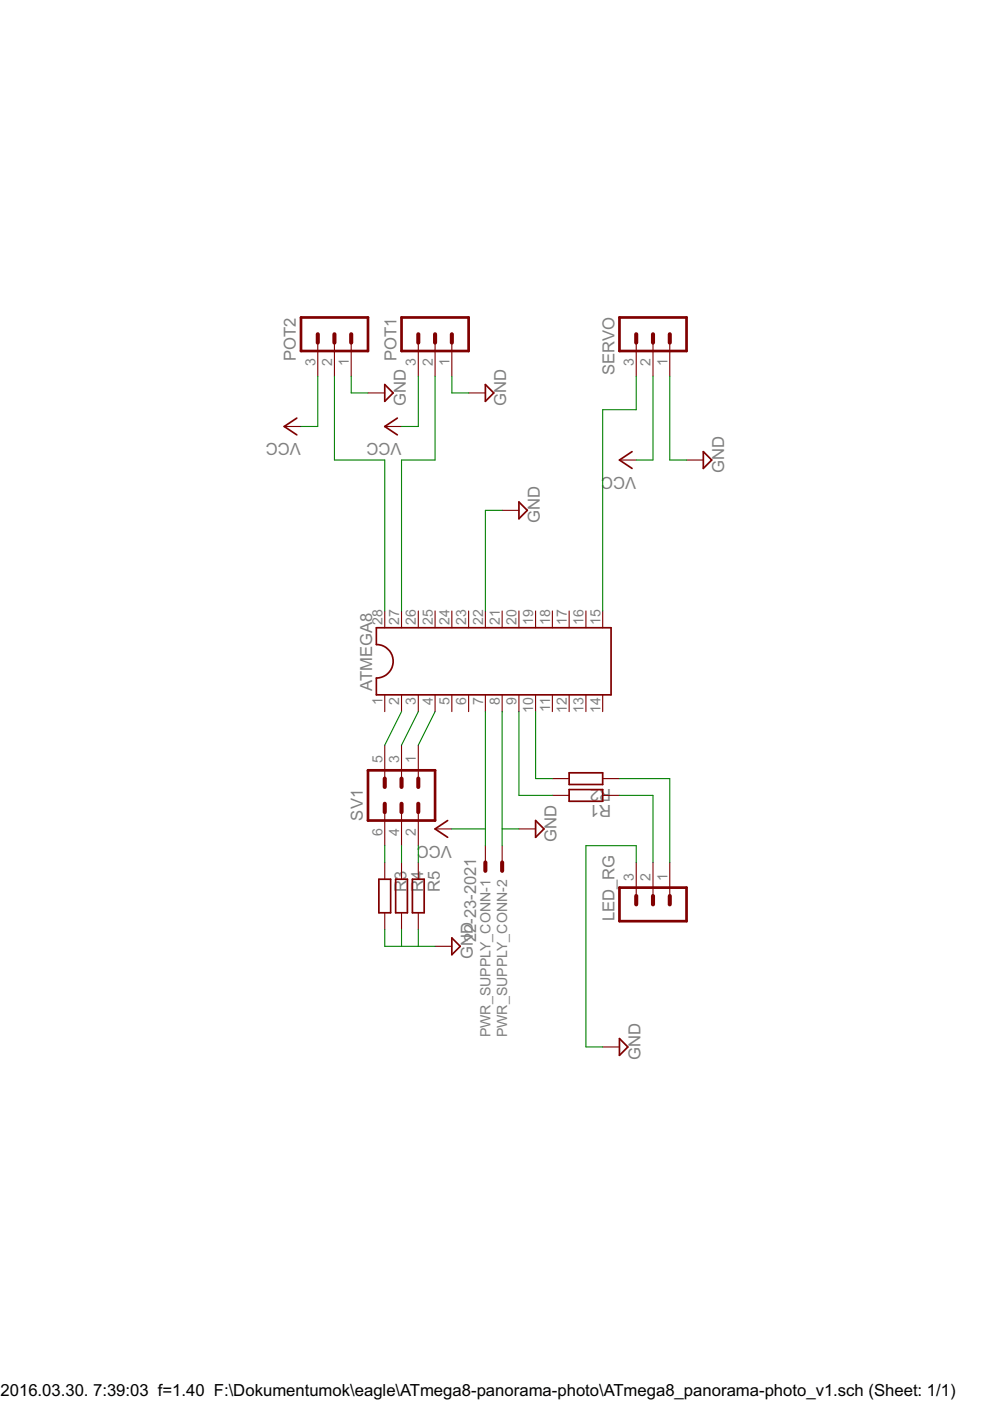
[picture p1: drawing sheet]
<svg xmlns="http://www.w3.org/2000/svg" width="210mm" height="297mm" viewBox="0 0 210 297" stroke-linecap="round" stroke-linejoin="round" font-family="sans-serif">
<g fill="#800000" stroke="#800000" stroke-width=".23">
<path d="M81.6 147.3v3.6z"/>
<path d="M85.1 147.3v3.6z"/>
<path d="M88.7 147.3v3.6z"/>
<path d="M92.2 147.3v3.6z"/>
<path d="M95.8 147.3v3.6z"/>
<path d="M99.4 147.3v3.6z"/>
<path d="M102.9 147.3v3.6z"/>
<path d="M106.5 147.3v3.6z"/>
<path d="M110 147.3v3.6z"/>
<path d="M113.6 147.3v3.6z"/>
<path d="M117.1 147.3v3.6z"/>
<path d="M120.7 147.3v3.6z"/>
<path d="M124.2 147.3v3.6z"/>
<path d="M127.8 147.3v3.6z"/>
<path d="M127.8 129.5v3.6z"/>
<path d="M124.2 129.5v3.6z"/>
<path d="M120.7 129.5v3.6z"/>
<path d="M117.1 129.5v3.6z"/>
<path d="M113.6 129.5v3.6z"/>
<path d="M110 129.5v3.6z"/>
<path d="M106.5 129.5v3.6z"/>
<path d="M102.9 129.5v3.6z"/>
<path d="M99.4 129.5v3.6z"/>
<path d="M95.8 129.5v3.6z"/>
<path d="M92.2 129.5v3.6z"/>
<path d="M88.7 129.5v3.6z"/>
<path d="M85.1 129.5v3.6z"/>
<path d="M81.6 129.5v3.6z"/>
<path d="M102.9 179.3v3.6z"/>
<path d="M106.5 179.3v3.6z"/>
<path d="M110 175.7h3.6z"/>
<path d="M92.2 175.7h3.6z"/>
<path d="M95.8 72.6v7.2z"/>
<path d="M92.2 72.6v7.2z"/>
<path d="M88.7 72.6v7.2z"/>
<path d="M74.5 72.6v7.2z"/>
<path d="M70.9 72.6v7.2z"/>
<path d="M67.4 72.6v7.2z"/>
<path d="M99.4 83.3h3.5z"/>
<path d="M78 83.3h3.6z"/>
<path d="M81.6 90.4h3.5z"/>
<path d="M60.3 90.4h3.5z"/>
<path d="M142 72.6v7.2z"/>
<path d="M138.5 72.6v7.2z"/>
<path d="M134.9 72.6v7.2z"/>
<path d="M145.6 97.5h3.5z"/>
<path d="M131.3 97.5h3.6z"/>
<path d="M106.5 108.2h3.5z"/>
<path d="M142 182.9v7.1z"/>
<path d="M138.5 182.9v7.1z"/>
<path d="M134.9 182.9v7.1z"/>
<path d="M127.8 222h3.5z"/>
<path d="M117.1 168.6h3.6z"/>
<path d="M127.8 168.6h3.5z"/>
<path d="M117.1 165.1h3.6z"/>
<path d="M127.8 165.1h3.5z"/>
<path d="M81.6 193.5v3.6z"/>
<path d="M81.6 182.9v3.5z"/>
<path d="M88.7 158v7.1z"/>
<path d="M85.1 158v7.1z"/>
<path d="M81.6 158v7.1z"/>
<path d="M88.7 172.2v7.1z"/>
<path d="M85.1 172.2v7.1z"/>
<path d="M81.6 172.2v7.1z"/>
<path d="M85.1 193.5v3.6z"/>
<path d="M85.1 182.9v3.5z"/>
<path d="M88.7 193.5v3.6z"/>
<path d="M88.7 182.9v3.5z"/>
<path d="M92.2 200.6h3.6z"/>
</g>
<g fill="#800000" stroke="#800000" stroke-width=".36">
<path d="M79.8 147.3h49.8z"/>
<path d="M129.6 133.1v14.2z"/>
<path d="M79.8 133.1h49.8z"/>
<path d="M79.8 133.1v3.6z"/>
<path d="M79.8 143.8v3.5z"/>
<path d="M113.6 174v3.5z"/>
<path d="M113.6 174l1.7 1.7z"/>
<path d="M113.6 177.5l1.7-1.8z"/>
<path d="M92.2 175.7l2.7-1.7z"/>
<path d="M92.2 175.7l2.7 1.8z"/>
<path d="M102.9 81.5v3.6z"/>
<path d="M102.9 81.5l1.8 1.8z"/>
<path d="M104.7 83.3l-1.8 1.8z"/>
<path d="M81.6 81.5v3.6z"/>
<path d="M81.6 81.5l1.8 1.8z"/>
<path d="M83.4 83.3l-1.8 1.8z"/>
<path d="M81.6 90.4l2.6-1.8z"/>
<path d="M81.6 90.4l2.6 1.8z"/>
<path d="M60.3 90.4l2.6-1.8z"/>
<path d="M60.3 90.4l2.6 1.8z"/>
<path d="M149.1 95.8v3.5z"/>
<path d="M149.1 95.8l1.8 1.7z"/>
<path d="M150.9 97.5l-1.8 1.8z"/>
<path d="M131.3 97.5l2.7-1.7z"/>
<path d="M131.3 97.5l2.7 1.8z"/>
<path d="M110 106.4v3.6z"/>
<path d="M110 106.4l1.8 1.8z"/>
<path d="M111.8 108.2l-1.8 1.8z"/>
<path d="M131.3 220.2v3.6z"/>
<path d="M131.3 220.2l1.8 1.8z"/>
<path d="M133.1 222l-1.8 1.8z"/>
<path d="M120.7 167.4h7.1z"/>
<path d="M120.7 169.9h7.1z"/>
<path d="M120.7 167.4v2.5z"/>
<path d="M127.8 167.4v2.5z"/>
<path d="M120.7 163.9h7.1z"/>
<path d="M120.7 166.3h7.1z"/>
<path d="M120.7 163.9v2.4z"/>
<path d="M127.8 163.9v2.4z"/>
<path d="M80.3 186.4v7.1z"/>
<path d="M82.8 186.4v7.1z"/>
<path d="M80.3 193.5h2.5z"/>
<path d="M80.3 186.4h2.5z"/>
<path d="M83.9 186.4v7.1z"/>
<path d="M86.4 186.4v7.1z"/>
<path d="M83.9 193.5h2.5z"/>
<path d="M83.9 186.4h2.5z"/>
<path d="M87.4 186.4v7.1z"/>
<path d="M89.9 186.4v7.1z"/>
<path d="M87.4 193.5h2.5z"/>
<path d="M87.4 186.4h2.5z"/>
<path d="M95.8 198.9v3.5z"/>
<path d="M95.8 198.9l1.8 1.7z"/>
<path d="M97.6 200.6l-1.8 1.8z"/>
</g>
<path d="M79.8 136.7a3.6 3.6 0 0 1 3.6 3.5 3.6 3.6 0 0 1-3.6 3.6" fill="none" stroke="#800000" stroke-width=".36"/>
<g fill="#800000" stroke="#800000" stroke-width=".87">
<path d="M102.9 182.9v1.7z"/>
<path d="M106.5 182.9v1.7z"/>
<path d="M88.7 70.9v1.7z"/>
<path d="M92.2 70.9v1.7z"/>
<path d="M95.8 70.9v1.7z"/>
<path d="M67.4 70.9v1.7z"/>
<path d="M70.9 70.9v1.7z"/>
<path d="M74.5 70.9v1.7z"/>
<path d="M134.9 70.9v1.7z"/>
<path d="M138.5 70.9v1.7z"/>
<path d="M142 70.9v1.7z"/>
<path d="M134.9 190v1.7z"/>
<path d="M138.5 190v1.7z"/>
<path d="M142 190v1.7z"/>
<path d="M81.6 165.1v1.8z"/>
<path d="M85.1 165.1v1.8z"/>
<path d="M88.7 165.1v1.8z"/>
<path d="M81.6 170.4v1.8z"/>
<path d="M85.1 170.4v1.8z"/>
<path d="M88.7 170.4v1.8z"/>
</g>
<g fill="#800000" stroke="#800000" stroke-width=".57">
<path d="M99.4 67.3v7.1z"/>
<path d="M85.1 67.3h14.3z"/>
<path d="M85.1 74.4h14.3z"/>
<path d="M85.1 67.3v7.1z"/>
<path d="M78 67.3v7.1z"/>
<path d="M63.8 67.3h14.2z"/>
<path d="M63.8 74.4h14.2z"/>
<path d="M63.8 67.3v7.1z"/>
<path d="M145.6 67.3v7.1z"/>
<path d="M131.3 67.3h14.3z"/>
<path d="M131.3 74.4h14.3z"/>
<path d="M131.3 67.3v7.1z"/>
<path d="M145.6 188.2v7.1z"/>
<path d="M131.3 195.3h14.3z"/>
<path d="M131.3 188.2h14.3z"/>
<path d="M131.3 188.2v7.1z"/>
<path d="M92.2 163.3v10.7z"/>
<path d="M78 174h14.2z"/>
<path d="M78 163.3h14.2z"/>
<path d="M78 163.3v10.7z"/>
</g>
<g fill="#008000" stroke="#008000" stroke-width=".23">
<path d="M74.5 79.8v3.5z"/>
<path d="M74.5 83.3h3.5z"/>
<path d="M95.8 79.8v3.5z"/>
<path d="M95.8 83.3h3.6z"/>
<path d="M142 79.8v17.7z"/>
<path d="M142 97.5h3.6z"/>
<path d="M106.5 175.7v3.6z"/>
<path d="M106.5 150.9v24.8z"/>
<path d="M106.5 175.7h3.5z"/>
<path d="M102.9 108.2v21.3z"/>
<path d="M102.9 108.2h3.6z"/>
<path d="M134.9 179.3v3.6z"/>
<path d="M124.2 179.3h10.7z"/>
<path d="M124.2 179.3v42.7z"/>
<path d="M124.2 222h3.6z"/>
<path d="M88.7 200.6h3.5z"/>
<path d="M85.1 200.6h3.6z"/>
<path d="M81.6 200.6h3.5z"/>
<path d="M81.6 197.1v3.5z"/>
<path d="M85.1 197.1v3.5z"/>
<path d="M88.7 197.1v3.5z"/>
<path d="M102.9 175.7v3.6z"/>
<path d="M102.9 150.9v24.8z"/>
<path d="M95.8 175.7h7.1z"/>
<path d="M67.4 79.8v10.6z"/>
<path d="M63.8 90.4h3.6z"/>
<path d="M85.1 90.4h3.6z"/>
<path d="M88.7 79.8v10.6z"/>
<path d="M134.9 97.5h3.6z"/>
<path d="M138.5 79.8v17.7z"/>
<path d="M85.1 97.5v32z"/>
<path d="M85.1 97.5h7.1z"/>
<path d="M92.2 79.8v17.7z"/>
<path d="M81.6 97.5v32z"/>
<path d="M70.9 97.5h10.7z"/>
<path d="M70.9 79.8v17.7z"/>
<path d="M127.8 86.9v42.6z"/>
<path d="M127.8 86.9h7.1z"/>
<path d="M134.9 79.8v7.1z"/>
<path d="M110 150.9v17.7z"/>
<path d="M110 168.6h7.1z"/>
<path d="M142 165.1v17.8z"/>
<path d="M131.3 165.1h10.7z"/>
<path d="M138.5 168.6v14.3z"/>
<path d="M131.3 168.6h7.2z"/>
<path d="M113.6 150.9v14.2z"/>
<path d="M113.6 165.1h3.5z"/>
<path d="M81.6 179.3v3.6z"/>
<path d="M85.1 179.3v3.6z"/>
<path d="M88.7 179.3v3.6z"/>
<path d="M85.1 150.9l-3.5 7.1z"/>
<path d="M88.7 150.9l-3.6 7.1z"/>
<path d="M92.2 150.9l-3.5 7.1z"/>
</g>
<text font-size="4" x=".1" y="295.9">2016.03.30. 7:39:03 f=1.40 F:\Dokumentumok\eagle\ATmega8-panorama-photo\ATmega8_panorama-photo_v1.sch (Sheet: 1/1)</text>
<g font-size="3.9" fill="#808080">
<text x="62.7" y="76.5" transform="rotate(-90 62.7 76.5)">POT2</text>
<text x="84.1" y="76.5" transform="rotate(-90 84.1 76.5)">POT1</text>
<text x="130.3" y="79.6" transform="rotate(-90 130.3 79.6)">SERVO</text>
<text x="86" y="86" transform="rotate(-90 86 86)">GND</text>
<text x="107.3" y="86" transform="rotate(-90 107.3 86)">GND</text>
<text x="63.8" y="94" transform="rotate(-180 63.8 94)">VCC</text>
<text x="85.1" y="94" transform="rotate(-180 85.1 94)">VCC</text>
<text x="134.9" y="101.1" transform="rotate(-180 134.9 101.1)">VCC</text>
<text x="153.6" y="100.2" transform="rotate(-90 153.6 100.2)">GND</text>
<text x="114.5" y="110.9" transform="rotate(-90 114.5 110.9)">GND</text>
<text x="78.9" y="146.4" transform="rotate(-90 78.9 146.4)">ATMEGA8</text>
<text x="129.6" y="167.2" transform="rotate(-180 129.6 167.2)">R2</text>
<text x="77" y="174" transform="rotate(-90 77 174)">SV1</text>
<text x="129.6" y="170.7" transform="rotate(-180 129.6 170.7)">R1</text>
<text x="95.8" y="179.3" transform="rotate(-180 95.8 179.3)">VCC</text>
<text x="118" y="178.4" transform="rotate(-90 118 178.4)">GND</text>
<text x="86.2" y="189.1" transform="rotate(-90 86.2 189.1)">R3</text>
<text x="89.7" y="189.1" transform="rotate(-90 89.7 189.1)">R4</text>
<text x="93.3" y="189.1" transform="rotate(-90 93.3 189.1)">R5</text>
<text x="101" y="197.8" transform="rotate(-90 101 197.8)">2-23-2021</text>
<text x="130.3" y="195.3" transform="rotate(-90 130.3 195.3)">LED_RG</text>
<text x="100.2" y="203.3" transform="rotate(-90 100.2 203.3)">GN2D</text>
<text x="135.8" y="224.6" transform="rotate(-90 135.8 224.6)">GND</text>
</g>
<g font-size="3.3" fill="#808080">
<text x="66.9" y="77.6" transform="rotate(-90 66.9 77.6)">3</text>
<text x="70.4" y="77.6" transform="rotate(-90 70.4 77.6)">2</text>
<text x="74" y="77.6" transform="rotate(-90 74 77.6)">1</text>
<text x="88.2" y="77.6" transform="rotate(-90 88.2 77.6)">3</text>
<text x="91.7" y="77.6" transform="rotate(-90 91.7 77.6)">2</text>
<text x="95.3" y="77.6" transform="rotate(-90 95.3 77.6)">1</text>
<text x="134.4" y="77.6" transform="rotate(-90 134.4 77.6)">3</text>
<text x="138" y="77.6" transform="rotate(-90 138 77.6)">2</text>
<text x="141.5" y="77.6" transform="rotate(-90 141.5 77.6)">1</text>
<text x="81.1" y="132.6" transform="rotate(-90 81.1 132.6)">28</text>
<text x="84.6" y="132.6" transform="rotate(-90 84.6 132.6)">27</text>
<text x="88.2" y="132.6" transform="rotate(-90 88.2 132.6)">26</text>
<text x="91.7" y="132.6" transform="rotate(-90 91.7 132.6)">25</text>
<text x="95.3" y="132.6" transform="rotate(-90 95.3 132.6)">24</text>
<text x="98.9" y="132.6" transform="rotate(-90 98.9 132.6)">23</text>
<text x="102.4" y="132.6" transform="rotate(-90 102.4 132.6)">22</text>
<text x="106" y="132.6" transform="rotate(-90 106 132.6)">21</text>
<text x="109.5" y="132.6" transform="rotate(-90 109.5 132.6)">20</text>
<text x="113.1" y="132.6" transform="rotate(-90 113.1 132.6)">19</text>
<text x="116.6" y="132.6" transform="rotate(-90 116.6 132.6)">18</text>
<text x="120.2" y="132.6" transform="rotate(-90 120.2 132.6)">17</text>
<text x="123.7" y="132.6" transform="rotate(-90 123.7 132.6)">16</text>
<text x="127.3" y="132.6" transform="rotate(-90 127.3 132.6)">15</text>
<text x="81.1" y="149.5" transform="rotate(-90 81.1 149.5)">1</text>
<text x="84.6" y="149.5" transform="rotate(-90 84.6 149.5)">2</text>
<text x="88.2" y="149.5" transform="rotate(-90 88.2 149.5)">3</text>
<text x="91.7" y="149.5" transform="rotate(-90 91.7 149.5)">4</text>
<text x="95.3" y="149.5" transform="rotate(-90 95.3 149.5)">5</text>
<text x="98.9" y="149.5" transform="rotate(-90 98.9 149.5)">6</text>
<text x="102.4" y="149.5" transform="rotate(-90 102.4 149.5)">7</text>
<text x="106" y="149.5" transform="rotate(-90 106 149.5)">8</text>
<text x="109.5" y="149.5" transform="rotate(-90 109.5 149.5)">9</text>
<text x="113.1" y="151.2" transform="rotate(-90 113.1 151.2)">10</text>
<text x="116.6" y="150.9" transform="rotate(-90 116.6 150.9)">11</text>
<text x="120.2" y="151.2" transform="rotate(-90 120.2 151.2)">12</text>
<text x="123.7" y="151.2" transform="rotate(-90 123.7 151.2)">13</text>
<text x="127.3" y="151.2" transform="rotate(-90 127.3 151.2)">14</text>
<text x="81.1" y="161.8" transform="rotate(-90 81.1 161.8)">5</text>
<text x="84.6" y="161.8" transform="rotate(-90 84.6 161.8)">3</text>
<text x="88.2" y="161.8" transform="rotate(-90 88.2 161.8)">1</text>
<text x="81.1" y="177.1" transform="rotate(-90 81.1 177.1)">6</text>
<text x="84.6" y="177.1" transform="rotate(-90 84.6 177.1)">4</text>
<text x="88.2" y="177.1" transform="rotate(-90 88.2 177.1)">2</text>
<text x="134.4" y="186.7" transform="rotate(-90 134.4 186.7)">3</text>
<text x="138" y="186.7" transform="rotate(-90 138 186.7)">2</text>
<text x="141.5" y="186.7" transform="rotate(-90 141.5 186.7)">1</text>
<text x="104" y="220" transform="rotate(-90 104 220)">PWR_SUPPLY_CONN-1</text>
<text x="107.5" y="220" transform="rotate(-90 107.5 220)">PWR_SUPPLY_CONN-2</text>
</g>
</svg>
